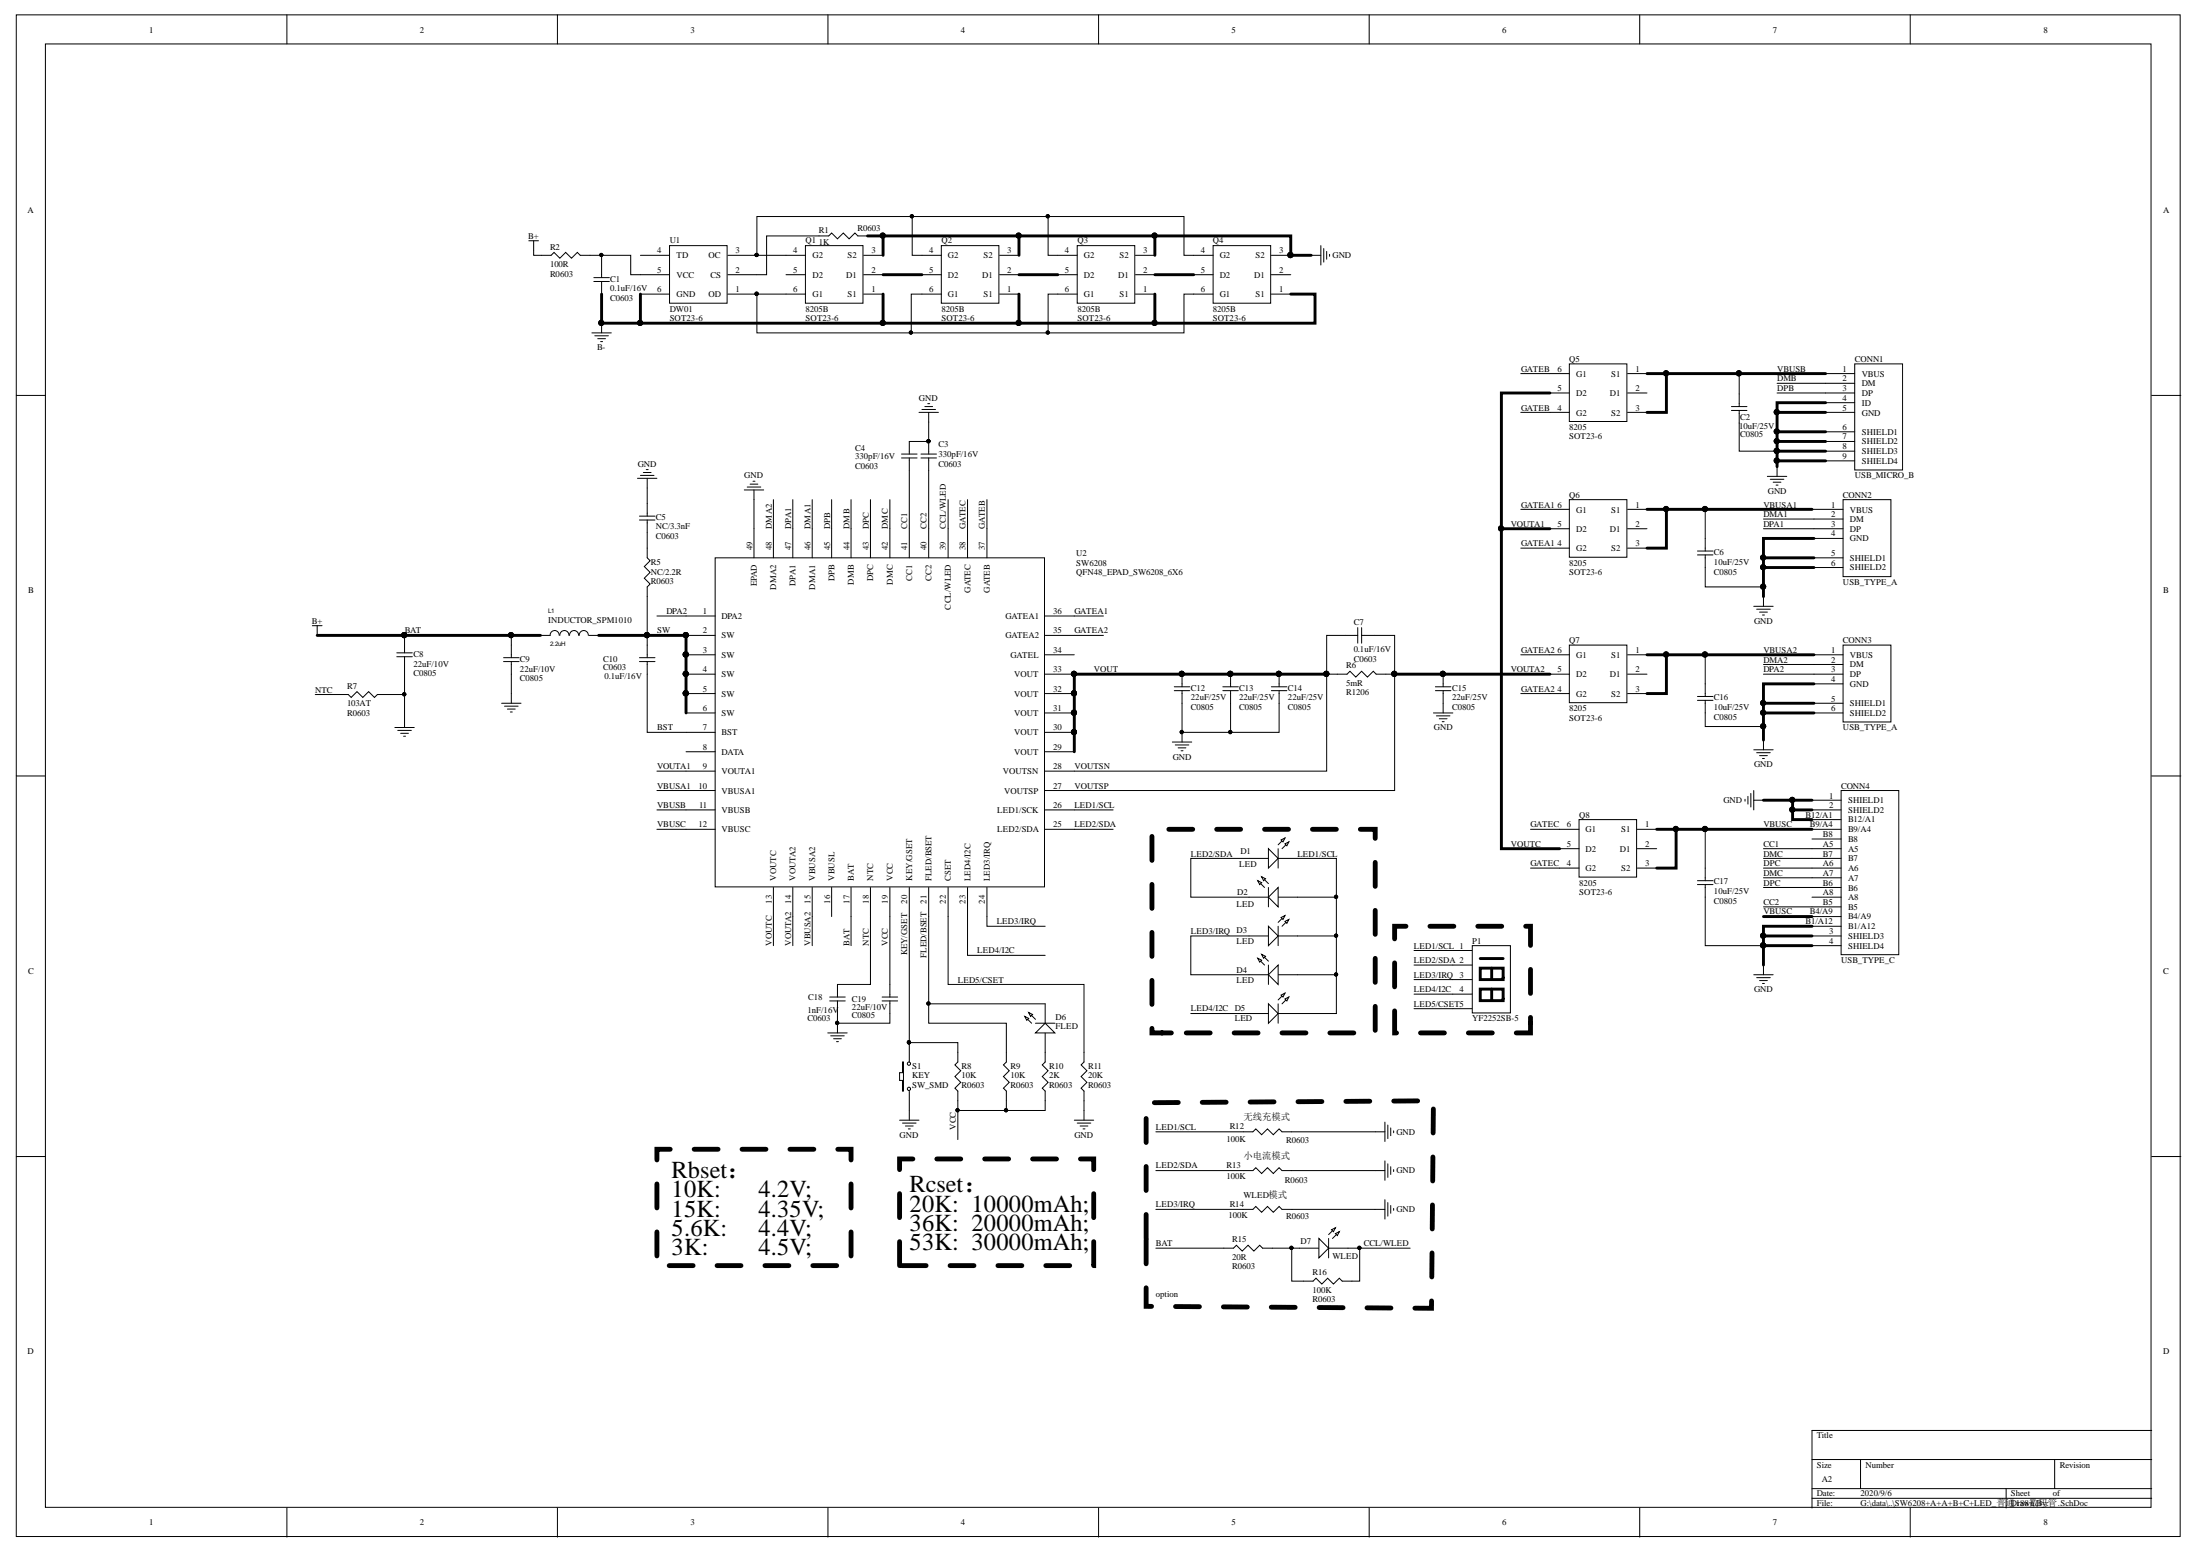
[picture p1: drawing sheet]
# Altium project SW6208+A+A+B+C+LED_普通188数码管.PrjPCB
1 sheet, 56 parts. Net scope: global (net labels, ports and power ports of the same name join across sheets).

## Sheet SW6208+A+A+B+C+LED_普通188数码管.SchDoc
size A2

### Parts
C1  0.1uF/16V  [C0603]
C2  10uF/25V  [C0805]
C3  330pF/16V  [C0603]
C4  330pF/16V  [C0603]
C5  NC/3.3nF  [C0603]
C6  10uF/25V  [C0805]
C7  0.1uF/16V  [C0603]
C8  22uF/10V  [C0805]
C9  22uF/10V  [C0805]
C10  0.1uF/16V  [C0603]
C12  22uF/25V  [C0805]
C13  22uF/25V  [C0805]
C14  22uF/25V  [C0805]
C15  22uF/25V  [C0805]
C16  10uF/25V  [C0805]
C17  10uF/25V  [C0805]
C18  1nF/16V  [C0603]
C19  22uF/10V  [C0805]
CONN1  USB_MICRO_B  [USB_MICRO_B]
CONN2  USB_TYPE_A  [USB_TYPE_A]
CONN3  USB_TYPE_A  [USB_TYPE_A]
CONN4  USB_TYPE_C  [USB_TYPE_C]
D1  LED  [LED0603]
D2  LED  [LED0603]
D3  LED  [LED0603]
D4  LED  [LED0603]
D5  LED  [LED0603]
D6  FLED  [LED0603]
D7  WLED  [LED_5MM]
L1  2.2uH  [INDUCTOR_SPM1010]
P1  YF2252SB-5  [LED_Display_5]
Q1  8205B  [SOT23-6]
Q2  8205B  [SOT23-6]
Q3  8205B  [SOT23-6]
Q4  8205B  [SOT23-6]
Q5  8205  [SOT23-6]
Q6  8205  [SOT23-6]
Q7  8205  [SOT23-6]
Q8  8205  [SOT23-6]
R1  1K  [R0603]
R2  100R  [R0603]
R5  NC/2.2R  [R0603]
R6  5mR  [R1206]
R7  103AT  [R0603]
R8  10K  [R0603]
R9  10K  [R0603]
R10  2K  [R0603]
R11  20K  [R0603]
R12  100K  [R0603]
R13  100K  [R0603]
R14  100K  [R0603]
R15  20R  [R0603]
R16  100K  [R0603]
S1  KEY  [SW_SMD]
U1  DW01  [SOT23-6]
U2  SW6208  Footprint: QFN48_EPAD_SW6208_6X6  [QFN48_6X6_EPAD]

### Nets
B-: C1.1 Q1.1(S1) Q2.1(S1) Q3.1(S1) Q4.1(S1) U1.6(GND)
BAT: C8.2 C9.2 L1.1 R2.1 R15.1 U2.17(BAT)  [also labelled B+]
GND: C2.1 C3.2 C4.2 C5.2 C6.1 C8.1 C9.1 C12.1 C13.1 C14.1 C15.1 C16.1 C17.1 C18.2 C19.2 CONN1.4(ID) CONN1.5(GND) CONN1.6(SHIELD1) CONN1.7(SHIELD2) CONN1.8(SHIELD3) CONN1.9(SHIELD4) CONN2.4(GND) CONN2.5(SHIELD1) CONN2.6(SHIELD2) CONN3.4(GND) CONN3.5(SHIELD1) CONN3.6(SHIELD2) CONN4.1(SHIELD1) CONN4.2(SHIELD2) CONN4.3(SHIELD3) CONN4.4(SHIELD4) CONN4.B1/A12 CONN4.B12/A1 Q1.3(S2) Q2.3(S2) Q3.3(S2) Q4.3(S2) R1.2 R7.1 R11.1 R12.2 R13.2 R14.2 S1.1 U2.49(EPAD)
BST: C10.1 U2.7(BST)
CC1: C4.1 CONN4.A5 U2.41(CC1)
CC2: C3.1 CONN4.B5 U2.40(CC2)
CCL/WLED: D7.2(K) R16.2 U2.39(CCL/WLED)
DMA1: CONN2.2(DM) U2.46(DMA1)
DMA2: CONN3.2(DM) U2.48(DMA2)
DMB: CONN1.2(DM) U2.44(DMB)
DMC: CONN4.A7 CONN4.B7 U2.42(DMC)
DPA1: CONN2.3(DP) U2.47(DPA1)
DPA2: CONN3.3(DP) U2.1(DPA2)
DPB: CONN1.3(DP) U2.45(DPB)
DPC: CONN4.A6 CONN4.B6 U2.43(DPC)
FLED/BSET: D6.2(K) R9.2 U2.21(FLED/BSET)
GATEA1: Q6.4(G2) Q6.6(G1) U2.36(GATEA1)
GATEA2: Q7.4(G2) Q7.6(G1) U2.35(GATEA2)
GATEB: Q5.4(G2) Q5.6(G1) U2.37(GATEB)
GATEC: Q8.4(G2) Q8.6(G1) U2.38(GATEC)
KEY/GSET: R8.2 S1.2 U2.20(KEY/GSET)
LED1/SCL: D1.2(K) D2.1(A) D3.2(K) D4.1(A) D5.2(K) P1.1(F) R12.1 U2.26(LED1/SCK)
LED2/SDA: D1.1(A) D2.2(K) P1.2(C) R13.1 U2.25(LED2/SDA)
LED3/IRQ: D3.1(A) D4.2(K) P1.3(D) R14.1 U2.24(LED3/IRQ)
LED4/I2C: D5.1(A) P1.4(E) U2.23(LED4/I2C)
LED5/CSET: P1.5(G) R11.2 U2.22(CSET)
NTC: C18.1 R7.2 U2.18(NTC)
SW: C10.2 L1.2 R5.2 U2.2(SW) U2.3(SW) U2.4(SW) U2.5(SW) U2.6(SW)
VBUSA1: C6.2 CONN2.1(VBUS) Q6.1(S1) Q6.3(S2) U2.10(VBUSA1)
VBUSA2: C16.2 CONN3.1(VBUS) Q7.1(S1) Q7.3(S2) U2.15(VBUSA2)
VBUSB: C2.2 CONN1.1(VBUS) Q5.1(S1) Q5.3(S2) U2.11(VBUSB)
VBUSC: C17.2 CONN4.B4/A9 CONN4.B9/A4 Q8.1(S1) Q8.3(S2) U2.12(VBUSC)
VCC: C19.1 R8.1 R9.1 R10.1 U2.19(VCC)
VOUT: C7.1 C12.2 C13.2 C14.2 R6.1 U2.28(VOUTSN) U2.29(VOUT) U2.30(VOUT) U2.31(VOUT) U2.32(VOUT) U2.33(VOUT)  [also labelled VOUTSN]
VOUTA1: Q5.5(D2) Q6.5(D2) Q8.5(D2) U2.9(VOUTA1) U2.13(VOUTC)  [also labelled VOUTC]
VOUTA2: C7.2 C15.2 Q7.5(D2) R6.2 U2.14(VOUTA2) U2.27(VOUTSP)  [also labelled VOUTSP]
NetC1_2: C1.2 R2.2 U1.5(VCC)
NetC5_1: C5.1 R5.1
NetD6_1: D6.1(A) R10.2
NetD7_1: D7.1(A) R15.2 R16.1
NetQ1_2: Q1.2(D1) Q2.5(D2)
NetQ1_4: Q1.4(G2) Q2.4(G2) Q3.4(G2) Q4.4(G2) U1.3(OC)
NetQ1_6: Q1.6(G1) Q2.6(G1) Q3.6(G1) Q4.6(G1) U1.1(OD)
NetQ2_2: Q2.2(D1) Q3.5(D2)
NetQ3_2: Q3.2(D1) Q4.5(D2)
NetR1_1: R1.1 U1.2(CS)

Not connected (* = marked no-connect by the designer): CONN4 A8 B8; Q1 5(D2); Q4 2(D1); Q5 2(D1); Q6 2(D1); Q7 2(D1); Q8 2(D1); U1 4(TD); U2 8(DATA) 16(VBUSL) 34(GATEL)

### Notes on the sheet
- (near R12) 无线充模式
- (near R13) 小电流模式
- Rbset：
- 10K:      4.2V;
- Rcset：
- 20K:  10000mAh;
- (near R14) WLED模式
- 15K:      4.35V;
- 5.6K:     4.4V;
- 3K:        4.5V;
- 36K:  20000mAh;
- 53K:  30000mAh;
- option
